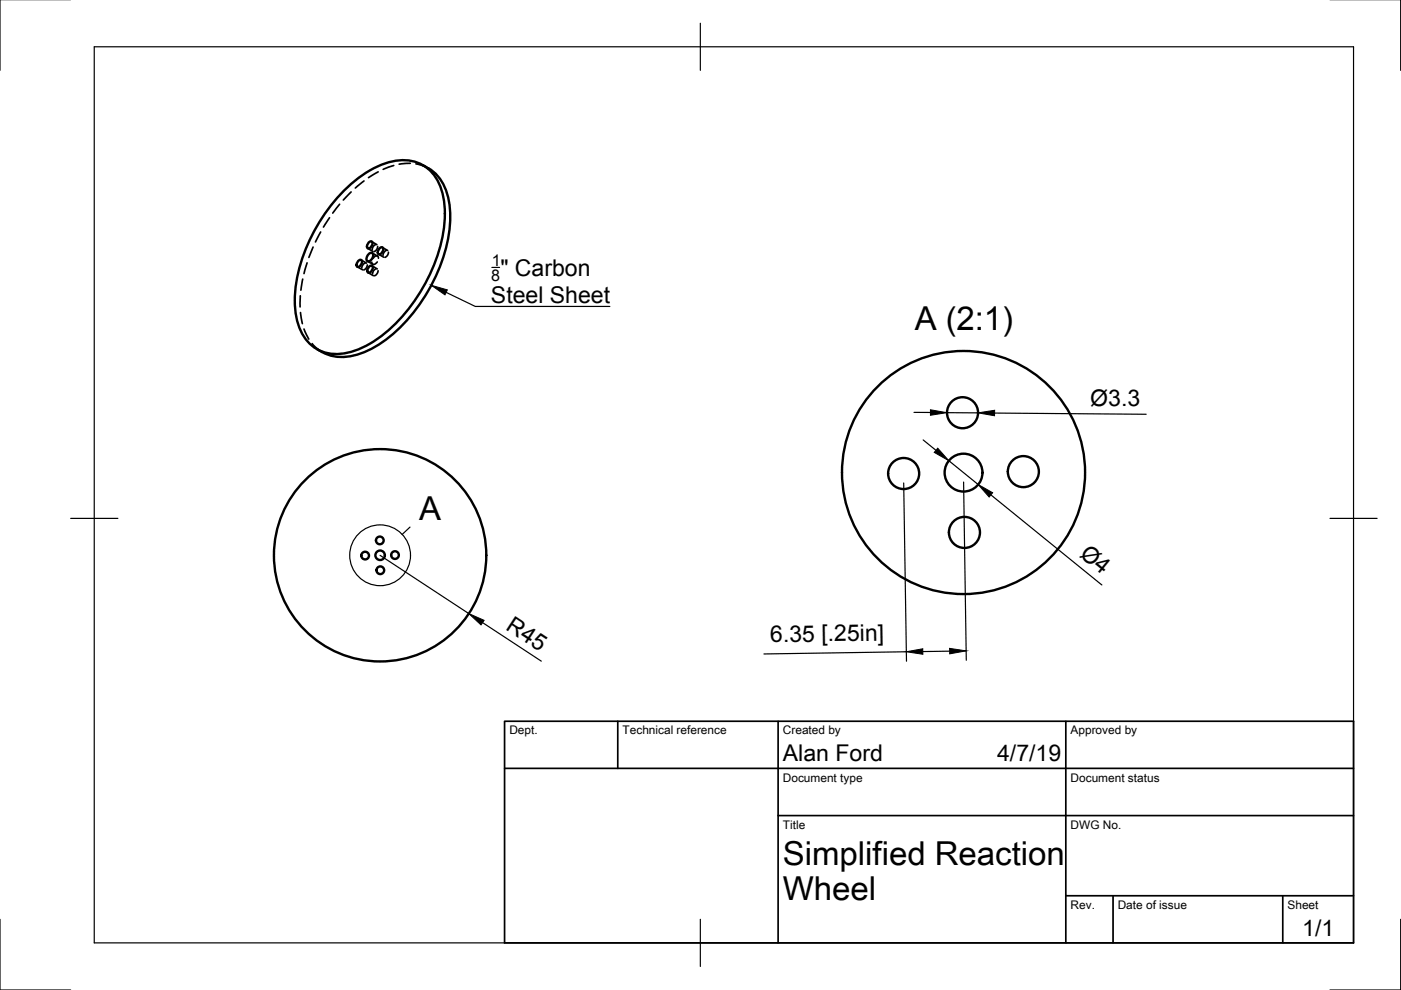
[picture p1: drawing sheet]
<svg xmlns="http://www.w3.org/2000/svg" width="297mm" height="210mm" viewBox="0 0 297 210" stroke-linecap="round" stroke-linejoin="round" font-family="sans-serif">
<!-- layer: Visible -->
<g fill="none" stroke="#000" stroke-width=".51">
<path d="M89.7 35a9.9 9.9 0 0 1 5.6 8.5 31 31 0 0 1-5.6 20 27.7 27.7 0 0 1-13.7 11.6 9.4 9.4 0 0 1-7.7-.5M72.9 40.5a20.8 20.8 0 0 1 11.4-6.5 8.3 8.3 0 0 1 9.4 6.5 24.3 24.3 0 0 1-1.6 15.3 34.8 34.8 0 0 1-13.7 17.1 12.6 12.6 0 0 1-9.6 1.8 9.1 9.1 0 0 1-6-7.7 29.3 29.3 0 0 1 4.4-19 37.3 37.3 0 0 1 5.7-7.5zM75.9 55.3l.7-.2a.97 .97 0 0 1-.8 1.5 .84 .84 0 0 1 .1-1.3zM78.1 53.9l.3-.2 .5-.1a1.16 1.16 0 0 1-1 1.8 1 1 0 0 1 .2-1.5zM78.2 51.4l.6-.2a.97 .97 0 0 1-.8 1.4 .84 .84 0 0 1 .2-1.2zM78.2 56.6l.7-.3a.97 .97 0 0 1-.9 1.5 .84 .84 0 0 1 .2-1.2zM80.5 52.7l.6-.2a.97 .97 0 0 1-.8 1.4 .84 .84 0 0 1 .2-1.2zM67.2 74l1.1 .6"/>
<circle cx="204.1" cy="87.5" r="3.3"/>
<circle cx="217" cy="100" r="3.3"/>
<circle cx="77.4" cy="117.8" r=".81"/>
<circle cx="80.5" cy="114.6" r=".81"/>
<circle cx="80.6" cy="117.7" r="22.5"/>
<circle cx="80.6" cy="117.7" r="1.01"/>
<circle cx="83.7" cy="117.7" r=".81"/>
<circle cx="191.6" cy="100.4" r="3.3"/>
<circle cx="204.3" cy="100.2" r="4"/>
<circle cx="204.3" cy="100.2" r="25.8"/>
<circle cx="204.5" cy="112.9" r="3.3"/>
<circle cx="80.6" cy="120.9" r=".81"/>
</g>
<!-- layer: Hidden -->
<g fill="none" stroke="#000" stroke-width=".36">
<path d="M77.2 38.4l-1.9 1.5M80.2 36.4l-2.1 1.3M83.5 35.1l-2.3 .8M87 34.6l-2.4 .2M88.2 34.7l1.1 .3 1.5 .7M64.2 59.2l-.4 2.3M65.1 55.7l-.6 2.3M66.4 52.4l-.9 2.2M68 49.2l-1.1 2.1M69.9 46.2l-1.3 1.9M72 43.3l-1.5 1.9M74.4 40.7l-1.6 1.7"/>
<path d="M75.8 56.6l1.1 .6M76.6 55.1l1.1 .7M77.4 55.7l-.5 .4-.2 .7M77.9 56.2l-.2 .6-.6 .4M77.9 55.4l1.1 .6M78 52.7l1.1 .6M78 57.8l1.2 .7M78.8 51.2l1.1 .7M78.9 56.4l1.1 .6M78.9 53.7l1.1 .6M79.7 51.9l-.5 .2-.3 .8M79.7 57l-.5 .4-.2 .7"/>
<path d="M80 55.5a.66 .66 0 0 1-1.2 .3v-.2M80.1 52.3l-.3 .7-.5 .3M80.2 57.4l-.3 .7-.5 .4M80.2 54.8a.53 .53 0 0 0-.4-.6 .53 .53 0 0 0-.6 .5l-.1 .1M80.2 53.9l1.2 .6M81.1 52.5l1.1 .6M81.9 53.1l-.4 .3-.3 .8M82.4 53.5l-.2 .6-.6 .5M63.7 62.7l-.1 2.4M63.7 66.3l.4 2.3M64.5 69.8l1 2.1M66.2 72.8l.8 .9 1.3 .9"/>
</g>
<!-- layer: Border -->
<path d="M0 -.1v15M297 -.1v15M20 9.9h267v190h-267zM148.5 4.9v10M15 109.9h10M282 109.9h10M0 194.9v15h15M148.5 194.9v10M297 194.9v15h-15" fill="none" stroke="#000" stroke-width=".25"/>
<!-- layer: TitleBlock -->
<path d="M107 152.9h180v47h-180zM131 152.9v10M165 152.9v47M226 152.9v47M107 162.9h180M165 172.9h122M226 189.9h61M236 189.9v10M272 189.9v10" fill="none" stroke="#000" stroke-width=".36"/>
<!-- layer: Annotations -->
<g fill="none" stroke="#000" stroke-width=".25">
<path d="M104.3 56.7h1.6M94.6 62l6.2 3h28.5M86.9 111.8l-1.6 1.5"/>
<circle cx="80.6" cy="117.7" r="6.4"/>
</g>
<!-- layer: Dimensions -->
<path d="M193.8 87.4l3.5 .1M195.7 93.3l2.7 2.2M200.8 87.5h6.6M201.2 97.7l6.2 5M210.9 87.6l32.1 .2M80.6 117.7l18.8 12.4M191.6 102.4l.6 37.8M204.3 102.2l.6 37.8M210.1 104.9l23.5 19.1M102.3 132l12.5 8.2M192.2 138.2l-30.2 .5M201.3 138.1h-5.6" fill="none" stroke="#000" stroke-width=".25"/>
<path d="M197.3 86.9l3.5 .6-3.5 .5zM198.8 95l2.4 2.7-3.1-1.8zM207.4 87.5l3.5-.5v1.2zM207.4 102.7l3.1 1.8-.8 .9zM99.4 130.1l3.2 1.4-.6 1zM192.2 138.2l3.4-.6 .1 1.1zM201.3 137.5l3.6 .5-3.5 .6z" fill="#000" stroke="#000" stroke-width=".21"/>
<!-- layer: Annotations -->
<path d="M91.4 60.5l3.4 1-.5 1z" fill="#000" stroke="#000" stroke-width=".21"/>
<g font-size="7">
<text x="193.9" y="69.9">A (2:1)</text>
<text x="88.9" y="110.2">A</text>
<text x="166" y="183.4">Simplified Reaction</text>
<text x="166" y="190.9">Wheel</text>
</g>
<g font-size="4.9">
<text x="106.1" y="58.5">&quot; Carbon</text>
<text x="104.1" y="64.3">Steel Sheet</text>
<text x="231.2" y="86">Ø3.3</text>
<text x="228.7" y="117.8" transform="rotate(39 228.7 117.8)">Ø4</text>
<text x="107" y="133.3" transform="rotate(33 107 133.3)">R45</text>
<text x="163.3" y="136.2" transform="rotate(-1 163.3 136.2)">6.35 [.25in]</text>
<text x="166" y="161.4">Alan Ford</text>
<text x="211.4" y="161.4">4/7/19</text>
<text x="276.1" y="198.5">1/1</text>
</g>
<g font-size="3.4">
<text x="104.2" y="59.6">8</text>
<text x="104.3" y="56.3">1</text>
</g>
<g font-size="2.5">
<text x="108" y="155.7">Dept.</text>
<text x="132" y="155.7">Technical reference</text>
<text x="166" y="155.7">Created by</text>
<text x="227" y="155.7">Approved by</text>
<text x="166" y="165.7">Document type</text>
<text x="227" y="165.7">Document status</text>
<text x="166" y="175.7">Title</text>
<text x="227" y="175.7">DWG No.</text>
<text x="227" y="192.7">Rev.</text>
<text x="237" y="192.7">Date of issue</text>
<text x="273" y="192.7">Sheet</text>
</g>
</svg>
